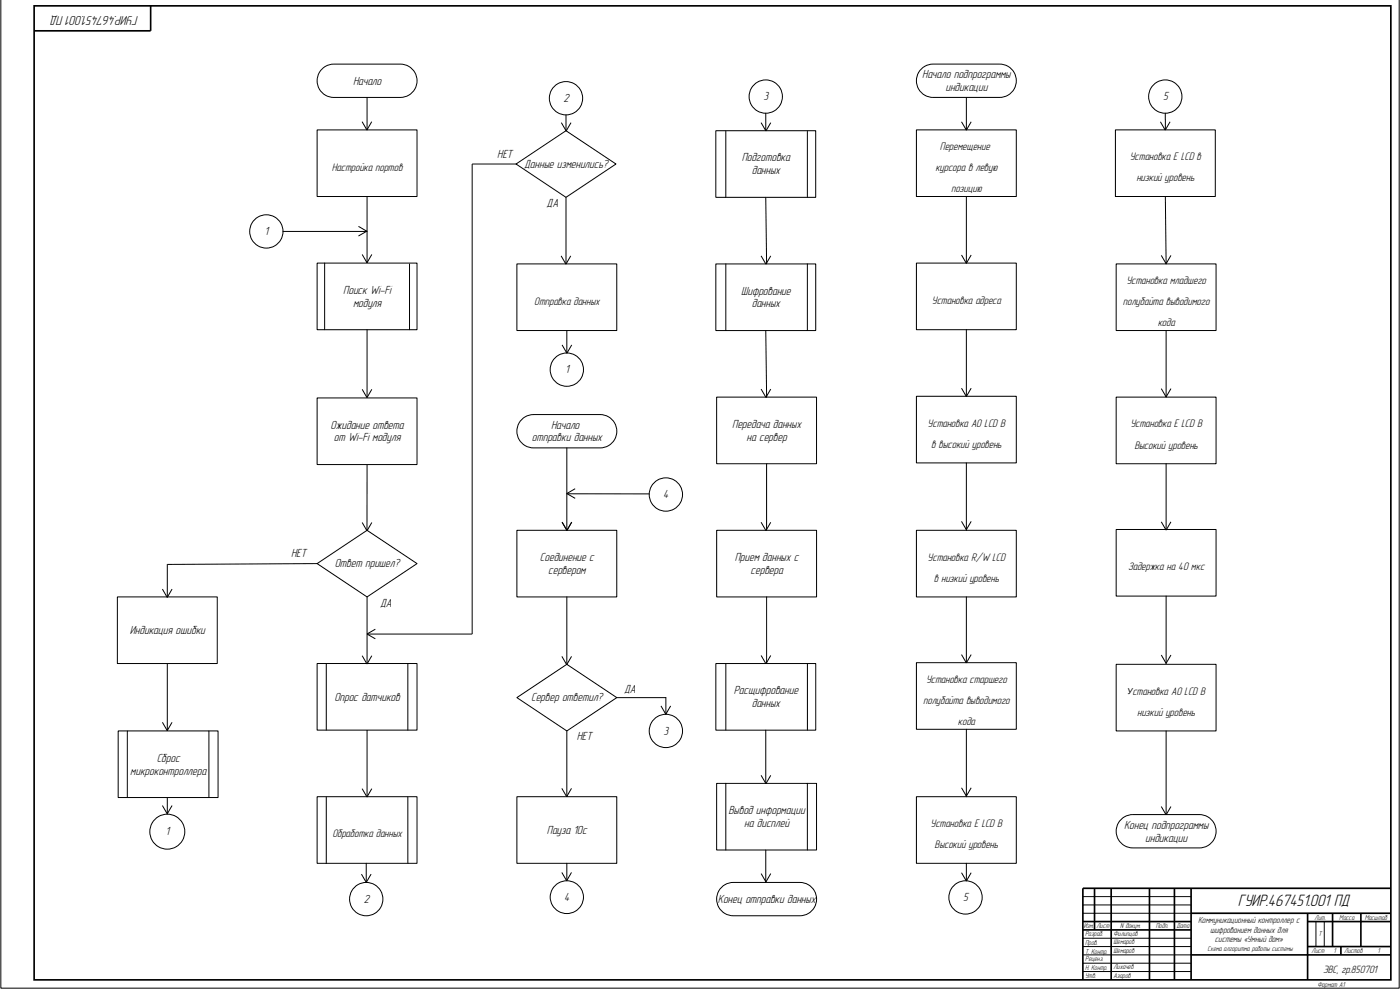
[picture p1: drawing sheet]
<svg xmlns="http://www.w3.org/2000/svg" width="841mm" height="594mm" viewBox="0 0 841 594" stroke-linecap="round" stroke-linejoin="round" font-family="sans-serif">
<path d="M193 42l3-3h4h41a10 10 0 0 1 10 10 10 10 0 0 1-10 10h-41a10 10 0 0 1-9-6 10 10 0 0 1 2-11z" fill="none" stroke="#000" stroke-width=".6"/>
<path d="M190 78h61v40h-61z" fill-rule="evenodd" fill="#fff"/>
<g fill="none" stroke="#000" stroke-width=".6">
<path d="M220 59v19M190 78h61v40h-61zM220 118v40M221 279l-1 39M651 539h64M651 544h64M651 549h64M790 554v15M796 554v15M651 569h64M651 574h64M651 579h64"/>
<path d="M651 564h64M651 584h64"/>
</g>
<g fill="none" stroke="#000" stroke-width="1" stroke-linecap="butt">
<path d="M20 4h815l1 585h-816zM90 4v15h-70M658 534v25M667 534v55M691 534v55M706 534v55M715 534v55M835 534h-184v55M651 554h64M651 559h64M715 549h120M785 549v40"/>
<path d="M785 554h50M801 549v20M818 549v20M715 574h120M785 569h50M805 569v5"/>
</g>
<path d="M190 158h61v40h-61z" fill-rule="evenodd" fill="#fff"/>
<path d="M0 0v594h841v-594M190 158h61v40h-61zM220 198v40" fill="none" stroke="#000" stroke-width=".6"/>
<path d="M190 239h61v40h-61z" fill-rule="evenodd" fill="#fff"/>
<path d="M190 239h61v40h-61z" fill="none" stroke="#000" stroke-width=".6"/>
<path d="M190 339l30-20 31 20-31 20z" fill-rule="evenodd" fill="#fff"/>
<path d="M190 339l30-20 31 20-31 20zM220 359v40" fill="none" stroke="#000" stroke-width=".6"/>
<path d="M190 479h61v40h-61z" fill-rule="evenodd" fill="#fff"/>
<g fill="none" stroke="#000" stroke-width=".6">
<path d="M700 68v10M220 439v40M190 479h61v40h-61zM220 519v11"/>
<circle cx="700" cy="58" r="10"/>
<circle cx="580" cy="539" r="10"/>
<circle cx="220" cy="540" r="10"/>
</g>
<path d="M550 78h61v40h-61z" fill-rule="evenodd" fill="#fff"/>
<path d="M550 78h61v40h-61z" fill="none" stroke="#000" stroke-width=".6"/>
<path d="M553 42l3-3h4h41a10 10 0 0 1 10 10 10 10 0 0 1-10 10h-40a10 10 0 0 1-10-6 10 10 0 0 1 2-11z" fill-rule="evenodd" fill="#fff"/>
<path d="M553 42l3-3h4h41a10 10 0 0 1 10 10 10 10 0 0 1-10 10h-40a10 10 0 0 1-10-6 10 10 0 0 1 2-11zM581 59v19" fill="none" stroke="#000" stroke-width=".6"/>
<path d="M550 158h61v40h-61z" fill-rule="evenodd" fill="#fff"/>
<path d="M581 118v40M550 158h61v40h-61z" fill="none" stroke="#000" stroke-width=".6"/>
<path d="M550 238h61v40h-61z" fill-rule="evenodd" fill="#fff"/>
<path d="M581 198v40M550 238h61v40h-61z" fill="none" stroke="#000" stroke-width=".6"/>
<path d="M550 319h61v40h-61z" fill-rule="evenodd" fill="#fff"/>
<path d="M581 278v41M550 319h61v40h-61z" fill="none" stroke="#000" stroke-width=".6"/>
<path d="M550 398h61v40h-61z" fill-rule="evenodd" fill="#fff"/>
<path d="M581 359v39M550 398h61v40h-61z" fill="none" stroke="#000" stroke-width=".6"/>
<path d="M670 78h60v40h-60z" fill-rule="evenodd" fill="#fff"/>
<path d="M670 78h60v40h-60z" fill="none" stroke="#000" stroke-width=".6"/>
<path d="M671 159h60v40h-60z" fill-rule="evenodd" fill="#fff"/>
<path d="M671 159h60v40h-60z" fill="none" stroke="#000" stroke-width=".6"/>
<path d="M671 239h60v40h-60z" fill-rule="evenodd" fill="#fff"/>
<path d="M700 199v40M671 239h60v40h-60z" fill="none" stroke="#000" stroke-width=".6"/>
<path d="M671 318h60v40h-60z" fill-rule="evenodd" fill="#fff"/>
<path d="M700 279v39M671 318h60v40h-60zM700 358v41" fill="none" stroke="#000" stroke-width=".6"/>
<path d="M671 399h60v40h-60z" fill-rule="evenodd" fill="#fff"/>
<path d="M671 399h60v40h-60z" fill="none" stroke="#000" stroke-width=".6"/>
<path d="M674 492l2-2 4-1h41a10 10 0 0 1 10 10 10 10 0 0 1-10 10h-41a10 10 0 0 1-9-6 10 10 0 0 1 3-11z" fill-rule="evenodd" fill="#fff"/>
<path d="M700 439v50M674 492l2-2 4-1h41a10 10 0 0 1 10 10 10 10 0 0 1-10 10h-41a10 10 0 0 1-9-6 10 10 0 0 1 3-11z" fill="none" stroke="#000" stroke-width=".6"/>
<path d="M550 479h61v40h-61z" fill-rule="evenodd" fill="#fff"/>
<g fill="none" stroke="#000" stroke-width=".6">
<path d="M700 118l1 41M101 399v40M581 438v41M101 479v10M550 479h61v40h-61zM581 519v10"/>
<circle cx="101" cy="500" r="11"/>
</g>
<path d="M190 399h61v40h-61z" fill-rule="evenodd" fill="#fff"/>
<g fill="none" stroke="#000" stroke-width=".6">
<path d="M170 139h50M190 399h61v40h-61zM196 399v40M245 399v40M196 479v40M245 479v40"/>
<circle cx="340" cy="59" r="10"/>
<circle cx="160" cy="139" r="10"/>
</g>
<path d="M310 99l30-20 30 20-30 20z" fill-rule="evenodd" fill="#fff"/>
<path d="M340 69v10M310 99l30-20 30 20-30 20zM340 119v40M195 158v40M246 159v39" fill="none" stroke="#000" stroke-width=".6"/>
<path d="M313 252l3-2 4-1h41a10 10 0 0 1 10 10 10 10 0 0 1-10 10h-40a10 10 0 0 1-10-6 10 10 0 0 1 2-11z" fill-rule="evenodd" fill="#fff"/>
<path d="M313 252l3-2 4-1h41a10 10 0 0 1 10 10 10 10 0 0 1-10 10h-40a10 10 0 0 1-10-6 10 10 0 0 1 2-11z" fill="none" stroke="#000" stroke-width=".6"/>
<path d="M310 319h61v40h-61z" fill-rule="evenodd" fill="#fff"/>
<path d="M310 319h61v40h-61z" fill="none" stroke="#000" stroke-width=".6"/>
<path d="M310 419l31-20 30 20-30 20z" fill-rule="evenodd" fill="#fff"/>
<g fill="none" stroke="#000" stroke-width=".6">
<path d="M341 269v50M310 419l31-20 30 20-30 20z"/>
<circle cx="460" cy="58" r="10"/>
</g>
<path d="M430 239h61v40h-61z" fill-rule="evenodd" fill="#fff"/>
<path d="M430 239h61v40h-61z" fill="none" stroke="#000" stroke-width=".6"/>
<path d="M430 471h61v40h-61z" fill-rule="evenodd" fill="#fff"/>
<path d="M430 471h61v40h-61z" fill="none" stroke="#000" stroke-width=".6"/>
<path d="M433 533l3-2 4-1h41a10 10 0 0 1 10 10 10 10 0 0 1-10 10h-41a10 10 0 0 1-9-6 10 10 0 0 1 2-11z" fill-rule="evenodd" fill="#fff"/>
<path d="M460 68v11M433 533l3-2 4-1h41a10 10 0 0 1 10 10 10 10 0 0 1-10 10h-41a10 10 0 0 1-9-6 10 10 0 0 1 2-11z" fill="none" stroke="#000" stroke-width=".6"/>
<path d="M71 359h60v40h-60z" fill-rule="evenodd" fill="#fff"/>
<path d="M101 339v20M71 359h60v40h-60z" fill="none" stroke="#000" stroke-width=".6"/>
<path d="M310 159h61v40h-61z" fill-rule="evenodd" fill="#fff"/>
<g fill="none" stroke="#000" stroke-width=".6">
<path d="M310 159h61v40h-61zM341 199v13M341 359v40M370 419h30M341 439v40"/>
<circle cx="341" cy="222" r="10"/>
</g>
<path d="M310 479h61v40h-61z" fill-rule="evenodd" fill="#fff"/>
<g fill="none" stroke="#000" stroke-width=".6">
<path d="M310 479h61v40h-61zM341 519v10"/>
<circle cx="400" cy="297" r="10"/>
<circle cx="340" cy="539" r="10"/>
</g>
<path d="M430 79h60v40h-60z" fill-rule="evenodd" fill="#fff"/>
<g fill="none" stroke="#000" stroke-width=".6">
<path d="M430 79h60v40h-60zM436 79v40M485 79v40M460 119l1 40M460 279v40M400 419v10M436 471v40M485 471v40"/>
<circle cx="400" cy="439" r="10"/>
</g>
<path d="M71 439h60v40h-60z" fill-rule="evenodd" fill="#fff"/>
<path d="M71 439h60v40h-60zM76 439v40M125 439v40" fill="none" stroke="#000" stroke-width=".6"/>
<path d="M430 159h60v40h-60z" fill-rule="evenodd" fill="#fff"/>
<path d="M430 159h60v40h-60zM436 159v40M485 159v40M460 199l1 40" fill="none" stroke="#000" stroke-width=".6"/>
<path d="M431 319h60v40h-60z" fill-rule="evenodd" fill="#fff"/>
<path d="M431 319h60v40h-60zM461 359v40" fill="none" stroke="#000" stroke-width=".6"/>
<path d="M430 399h60v40h-60z" fill-rule="evenodd" fill="#fff"/>
<g fill="none" stroke="#000" stroke-width=".6">
<path d="M218 73l2 5 3-5M337 74l3 5 3-5M457 74l3 5 3-5M578 73l3 5 2-5M697 73l3 5 3-5M310 99h-26v282h-63M215 136l5 3-5 3M218 153l2 5 3-5M337 154l3 5 3-5M457 154l3 5 3-5M578 153l3 5 2-5M698 153l2 5 3-5"/>
<path d="M338 207l3 5 2-5M218 234l2 5 3-5M457 234l3 5 3-5M578 233l3 5 2-5M698 233l2 5 3-5M341 297h49M346 294l-5 2 5 3M218 314l2 5 3-5M338 314l3 5 2-5M457 314l3 5 3-5M578 313l3 5 2-5M698 313l2 5 3-5"/>
<path d="M190 339h-89M98 354l2 5 3-5M225 378l-5 3 5 3M218 394l2 5 3-5M338 394l2 5 3-5M430 399h60v40h-60zM436 399v40M457 394l3 5 3-5M485 399v40M578 393l3 5 2-5M698 393l2 5 3-5M98 434l2 5 3-5"/>
<path d="M397 424l3 5 3-5M460 439v31M218 474l2 5 3-5M338 474l2 5 3-5M457 466l3 5 3-5M578 473l3 5 2-5M98 484l2 5 3-5M698 484l2 5 3-5M460 511v19M217 525l3 5 3-5M338 524l2 5 3-5M457 525l3 5 3-5"/>
<path d="M578 524l3 5 2-5"/>
</g>
<text font-size="10.2" x="744" y="544">ГУИР.467451.001 ПД</text>
<text font-size="8" x="83" y="9" transform="rotate(-180 83 9)">ГУИР.467451.001 ПД</text>
<g font-size="7.3">
<text x="554" y="47">Начало подпрограммы</text>
<text x="212" y="51">Начало</text>
<text x="568" y="55">индикации</text>
<text x="338" y="61">2</text>
<text x="459" y="60">3</text>
<text x="699" y="60">5</text>
<text x="299" y="95">НЕТ</text>
<text x="315" y="101">Данные изменились?</text>
<text x="446" y="97">Подготовка</text>
<text x="452" y="105">данных</text>
<text x="328" y="124">ДА</text>
<text x="159" y="141">1</text>
<text x="206" y="176">Поиск Wi-Fi</text>
<text x="445" y="177">Шифрование</text>
<text x="212" y="184">модуля</text>
<text x="452" y="185">данных</text>
<text x="339" y="224">1</text>
<text x="199" y="257">Ожидание ответа</text>
<text x="331" y="257">Начало</text>
<text x="440" y="257">Передача данных</text>
<text x="201" y="265">от Wi-Fi модуля</text>
<text x="320" y="265">отправки данных</text>
<text x="448" y="265">на сервер</text>
<text x="398" y="299">4</text>
<text x="175" y="334">НЕТ</text>
<text x="201" y="341">Ответ пришел?</text>
<text x="324" y="337">Соединение с</text>
<text x="441" y="337">Прием данных с</text>
<text x="329" y="345">сервером</text>
<text x="451" y="345">сервера</text>
<text x="228" y="364">ДА</text>
<text x="78" y="381">Индикация ошибки</text>
<text x="375" y="416">ДА</text>
<text x="441" y="417">Расщифрование</text>
<text x="201" y="421">Опрос датчиков</text>
<text x="319" y="421">Сервер ответил?</text>
<text x="452" y="425">данных</text>
<text x="399" y="441">3</text>
<text x="346" y="444">НЕТ</text>
<text x="94" y="457">Сброс</text>
<text x="78" y="465">микроконтроллера</text>
<text x="438" y="489">Вывод информации</text>
<text x="447" y="497">на дисплей</text>
<text x="675" y="498">Конец подпрограммы</text>
<text x="99" y="502">1</text>
<text x="329" y="501">Пауза 10с</text>
<text x="688" y="505">индикации</text>
<text x="218" y="542">2</text>
<text x="339" y="541">4</text>
<text x="431" y="542">Конец отправки данных</text>
<text x="579" y="541">5</text>
</g>
<g font-size="6.8">
<text x="565" y="90">Перемещение</text>
<text x="679" y="96">Установка Е LCD в</text>
<text x="199" y="102">Настройка портов</text>
<text x="562" y="103">курсора в левую</text>
<text x="683" y="109">низкий уровень</text>
<text x="571" y="115">позицию</text>
<text x="677" y="171">Установка младшего</text>
<text x="321" y="183">Отправка данных</text>
<text x="560" y="182">Установка адреса</text>
<text x="675" y="183">полубайта выводимого</text>
<text x="695" y="196">кода</text>
<text x="557" y="256">Установка A0 LCD В</text>
<text x="679" y="257">Установка E LCD В</text>
<text x="559" y="269">в высокий уровень</text>
<text x="681" y="269">Высокий уровень</text>
<text x="557" y="337">Установка R/W LCD</text>
<text x="678" y="342">Задержка на 40 мкс</text>
<text x="561" y="349">в низкий уровень</text>
<text x="556" y="410">Установка старшего</text>
<text x="680" y="417">становка A0 LCD В</text>
<text x="555" y="423">полубайта выводимого</text>
<text x="683" y="430">низкий уровень</text>
<text x="575" y="435">кода</text>
<text x="559" y="497">Установка E LCD В</text>
<text x="200" y="503">Обработка данных</text>
<text x="561" y="509">Высокий уровень</text>
</g>
<text font-size="6.6" x="795" y="584">ЭВС, гр.850701</text>
<g font-size="5.5">
<text x="720" y="554">Коммуникационный контроллер с</text>
<text x="727" y="560">шифрованием данных для</text>
<text x="730" y="566">системы «Умный дом»</text>
</g>
<text font-size="4.9" x="677" y="417">У</text>
<g font-size="4.4">
<text x="651" y="557">Изм.</text>
<text x="659" y="557">Лист</text>
<text x="673" y="557">N докум.</text>
<text x="694" y="557">Подп.</text>
<text x="707" y="557">Дата</text>
<text x="790" y="552">Лит.</text>
<text x="805" y="552">Масса</text>
<text x="820" y="552">Масштаб</text>
<text x="652" y="562">Разраб.</text>
<text x="669" y="562">Филипцов</text>
<text x="792" y="562">Т</text>
<text x="652" y="567">Пров.</text>
<text x="669" y="567">Шемаров</text>
<text x="652" y="573">Т. Контр.</text>
<text x="669" y="572">Шемаров</text>
<text x="725" y="571">Схема алгоритма работы системы</text>
<text x="788" y="572">Лист</text>
<text x="801" y="572">1</text>
<text x="808" y="572">Листов</text>
<text x="827" y="572">1</text>
<text x="652" y="577">Реценз.</text>
<text x="652" y="582">Н. Контр.</text>
<text x="652" y="587">Утв.</text>
<text x="669" y="582">Лихачев</text>
<text x="669" y="587">Азаров</text>
<text x="791" y="593">Формат А1</text>
</g>
</svg>
